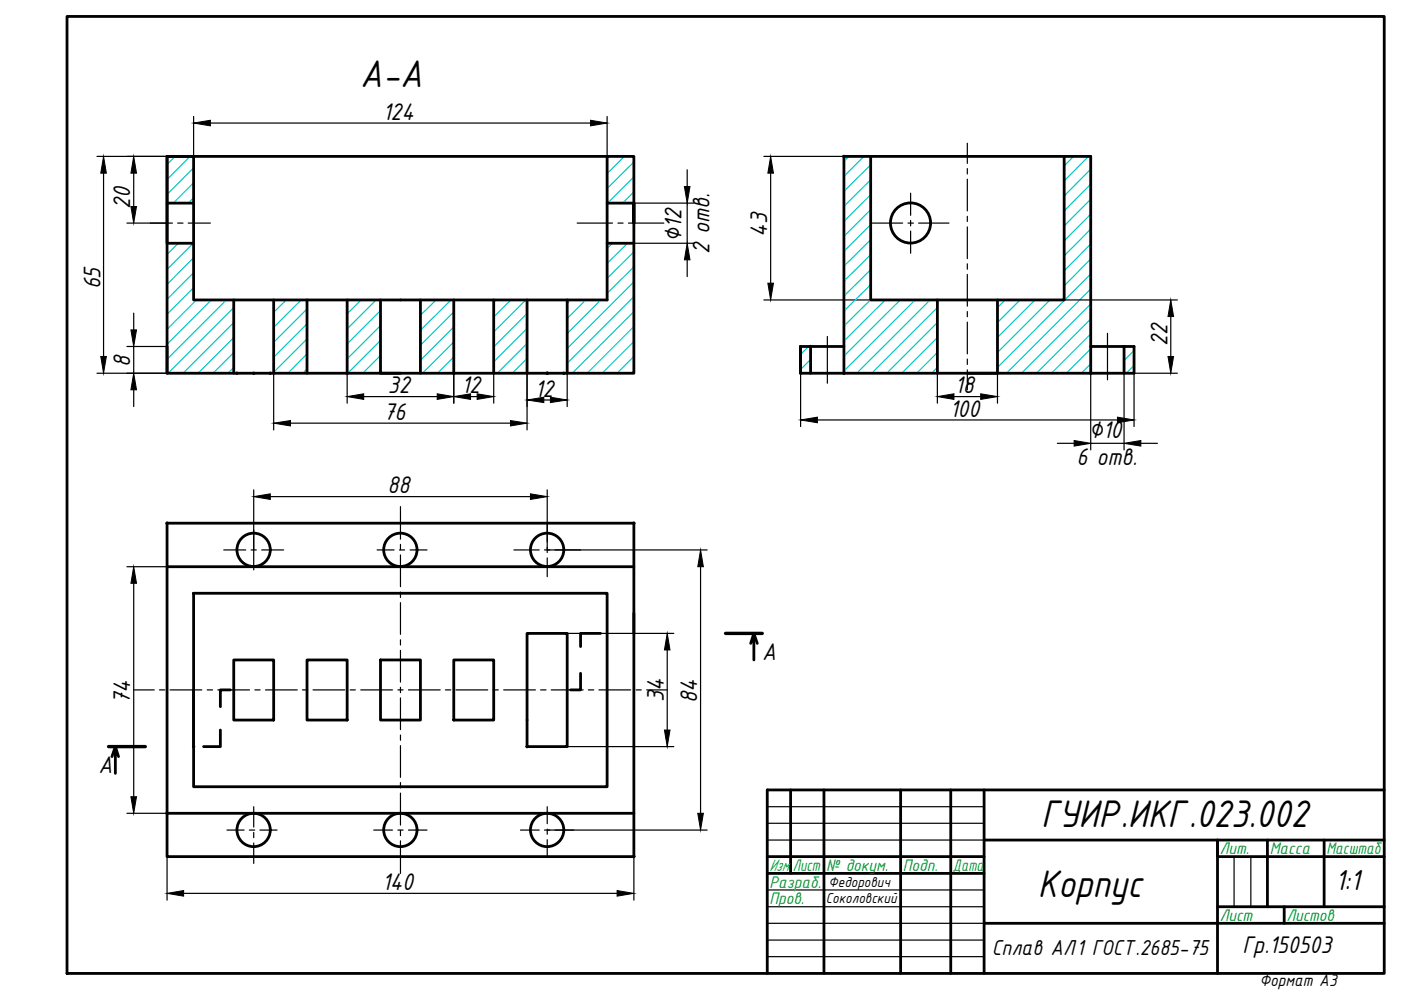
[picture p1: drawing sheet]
<svg xmlns="http://www.w3.org/2000/svg" width="297mm" height="210mm" viewBox="0 0 297 210" stroke-linecap="round" stroke-linejoin="round" font-family="sans-serif">
<!-- layer: 0 -->
<g fill="none" stroke="#000" stroke-width=".59">
<path d="M14.2 3.5h279.3v202.9h-279.3zM35.4 33.2h99v45.9h-99zM35.4 33.2h5.6v30.4h87.7v-30.4M35.4 33.2v18.4h5.6M184.6 33.2v30.4h41v-30.4M35.4 43.1h5.6M128.7 43.1h5.7M128.7 51.6h5.7M134.4 47.3v-4.2v4.2M35.4 73.5v5.6M49.6 63.6v15.5M58 63.6v15.5"/>
<path d="M65.1 63.6v15.5M73.6 63.6v15.5M80.7 63.6v15.5h4.2M89.1 63.6v15.5M96.2 63.6v15.5M104.7 63.6v15.5M111.7 63.6v15.5M120.3 63.6v15.5M169.7 73.5v5.6h70.7v-5.6h-9.1M169.7 73.5v5.6v-5.6M169.7 73.5h9.2M171.9 73.5v5.6"/>
<path d="M178.9 79.1v-45.9h52.4v45.9M198.7 63.6v15.5M211.5 63.6v15.5h-6.4M238.3 73.5v5.6M35.4 110.9h99v70.7h-99zM35.4 120.2h99M41 125.8h87.7v41h-87.7zM49.6 139.9h8.4v12.8h-8.4zM65.1 139.9h8.5v12.8h-8.5zM80.7 139.9h8.4v12.8h-8.4zM96.2 139.9h8.5v12.8h-8.5zM111.7 134.3h8.6v24h-8.6z"/>
<path d="M127.3 134.3h-4.2v2.8M159.2 136.4l.6-2.1v5.6M159.8 134.3l.8 2.1M24.5 158.3l-.8 2.1M41 146.3v12M46.7 154.8v3.5h-3.5M48.8 146.3h-2.1v3.5M123.1 142.8v3.5h-2.1M25.1 160.4l-.6-2.1v5.7M35.4 172.4h99M167.6 167.5v17.7M174.7 167.5v38.9"/>
<path d="M191 167.5v38.9M201.6 167.5v38.9M208.6 167.5v38.9M208.6 178.1h84.9M268.7 178.1v14.1M280.7 178.1v14.1M293.5 167.5h-130.8v38.9M162.7 181.6h45.9M162.7 185.2h45.9M208.6 195.8h84.9M258.1 192.2h35.4M272.3 192.2v3.6"/>
<path d="M293.5 181.6h-35.4v-3.5v28.3"/>
<circle cx="193" cy="47.3" r="4.3"/>
<circle cx="53.8" cy="116.6" r="3.5"/>
<circle cx="84.9" cy="116.6" r="3.5"/>
<circle cx="116" cy="116.6" r="3.5"/>
<circle cx="53.8" cy="176" r="3.5"/>
<circle cx="84.9" cy="176" r="3.5"/>
<circle cx="116" cy="176" r="3.5"/>
</g>
<path d="M162.7 171h45.9M162.7 174.6h45.9M162.7 178.1h45.9M162.7 188.7h45.9M162.7 192.2h45.9M162.7 199.3h45.9M162.7 195.8h45.9M261.6 181.6v10.6M265.2 181.6v10.6M162.7 202.8h45.9" fill="none" stroke="#000" stroke-width=".25"/>
<g fill="none" stroke="#00c7c7" stroke-width=".25">
<path d="M37.1 33.2l-1.7 1.7M40.3 33.2l-4.9 4.9M41 35.6l-5.6 5.6M41 38.7l-4.3 4.4M129.2 33.2l-.5 .4M132.4 33.2l-3.7 3.6M134.4 34.3l-5.7 5.7M134.4 37.5l-5.6 5.6M180 33.2l-1.1 1M183.2 33.2l-4.3 4.2M184.6 34.9l-5.7 5.7M184.6 38.1l-5.7 5.6"/>
<path d="M227.6 33.2l-2 2M230.8 33.2l-5.2 5.2M231.3 35.9l-5.7 5.6M231.3 39l-5.7 5.7M37.8 51.6l-2.4 2.3M41 51.6l-5.6 5.5M41 41.9l-1.1 1.2M41 54.6l-5.6 5.7M41 57.8l-5.6 5.7M129.9 51.6l-1.2 1.1M133 51.6l-4.3 4.3M134.4 40.7l-2.4 2.4"/>
<path d="M134.4 53.4l-5.7 5.6M134.4 56.6l-5.7 5.6M134.4 59.7l-14.1 14.2M184.6 41.3l-5.7 5.6M184.6 44.5l-5.7 5.6M184.6 47.6l-5.7 5.7M184.6 50.8l-5.7 5.6M184.6 54l-5.7 5.6M184.6 57.2l-5.7 5.6M231.3 42.2l-5.7 5.7M231.3 45.4l-5.7 5.7M231.3 48.6l-5.7 5.6"/>
<path d="M231.3 51.7l-5.7 5.7M231.3 54.9l-5.7 5.7M231.3 58.1l-19.8 19.8M41 61l-5.6 5.6M41.6 63.6l-6.2 6.2M44.8 63.6l-9.4 9.4M48 63.6l-12.6 12.6M49.6 65.2l-14 13.9M49.6 68.4l-10.8 10.7M49.6 71.6l-7.6 7.5M49.6 74.7l-4.4 4.4M49.6 77.9l-1.3 1.2"/>
<path d="M60.7 63.6l-2.7 2.6M63.9 63.6l-5.9 5.8M65.1 65.5l-7.1 7.1M65.1 68.7l-7.1 7M65.1 71.9l-7.1 7M65.1 75l-4.1 4.1M65.1 78.2l-.9 .9M76.6 63.6l-3 3M79.7 63.6l-6.1 6.1M80.7 65.8l-7.1 7.1M80.7 69l-7.1 7.1M80.7 72.2l-7 6.9"/>
<path d="M80.7 75.4l-3.8 3.7M80.7 78.5l-.6 .6M89.3 63.6l-.2 .1M92.4 63.6l-3.3 3.3M95.6 63.6l-6.5 6.4M96.2 66.1l-7.1 7.1M96.2 69.3l-7.1 7.1M96.2 72.5l-6.6 6.6M96.2 75.7l-3.5 3.4M96.2 78.8l-.3 .3M105.1 63.6l-.4 .4M108.3 63.6l-3.6 3.6"/>
<path d="M111.5 63.6l-6.8 6.8M111.7 66.5l-7 7M111.7 69.7l-7 7M111.7 72.8l-6.3 6.3M111.7 76l-3.1 3.1M121 63.6l-.7 .8M124.2 63.6l-3.9 3.9M127.4 63.6l-7.1 7.1M134.4 62.9l-14.1 14.1M134.4 66.1l-13.1 13M134.4 69.2l-9.9 9.9M134.4 72.4l-6.7 6.7"/>
<path d="M134.4 75.6l-3.6 3.5M134.4 78.8l-.4 .3M171.4 73.5l-1.7 1.7M171.9 76.2l-2.2 2.1M184.6 60.3l-5.7 5.7M184.6 63.5l-5.7 5.6M187.7 63.6l-8.8 8.7M190.9 63.6l-12 11.9M194 63.6l-15.1 15.1M197.2 63.6l-15.6 15.5M198.7 65.2l-13.9 13.9M198.7 68.4l-10.7 10.7"/>
<path d="M198.7 71.6l-7.5 7.5M198.7 74.7l-4.4 4.4M198.7 77.9l-1.2 1.2M213.1 63.6l-1.6 1.6M216.3 63.6l-4.8 4.8M219.4 63.6l-7.9 8M222.6 63.6l-11.1 11.1M231.3 61.3l-17.9 17.8M231.3 64.4l-14.7 14.7M231.3 67.6l-11.6 11.5M231.3 70.8l-8.4 8.3M231.3 74l-5.2 5.1"/>
<path d="M231.3 77.1l-2 2M240.4 74.3l-2.1 2.1M240.4 77.5l-1.6 1.6"/>
</g>
<!-- layer: 0 -->
<g fill="#000" stroke="#000" stroke-width=".21">
<circle cx="178.9" cy="33.2" r=".25"/>
<circle cx="50.2" cy="79.1" r=".25"/>
<circle cx="53.8" cy="79.1" r=".25"/>
<circle cx="57.3" cy="79.1" r=".25"/>
<circle cx="73.6" cy="79.1" r=".25"/>
<circle cx="96.2" cy="79.1" r=".25"/>
<circle cx="116" cy="79.1" r=".25"/>
<circle cx="119.5" cy="79.1" r=".25"/>
<circle cx="171.9" cy="73.5" r=".25"/>
<circle cx="178.9" cy="79.1" r=".25"/>
<circle cx="231.3" cy="79.1" r=".25"/>
<circle cx="35.4" cy="110.9" r=".25"/>
<circle cx="134.4" cy="110.9" r=".25"/>
<circle cx="41" cy="158.3" r=".25"/>
<circle cx="111.7" cy="158.3" r=".25"/>
<circle cx="35.4" cy="172.4" r=".25"/>
<circle cx="134.4" cy="181.6" r=".25"/>
</g>
<g fill="none" stroke="#000" stroke-width=".25">
<path d="M205.1 30.4v4.2M205.1 35.7v1.2M205.1 38v6.7M31.9 47.3h4.7M37.7 47.3h1.1M39.9 47.3h4.7M122.4 47.3h7.5M131 47.3h1.1M133.3 47.3h7.4M184.9 47.3h6.5M192.5 47.3h1.2M193.1 41v4.6"/>
<path d="M193.1 46.8v1.1M193.1 49v4.7M194.8 47.3h6.4M205.1 45.9v1.1M205.1 48.1v6.7M205.1 55.9v1.2M205.1 58.2v6.7M175.4 71.3v10M205.1 66.1v1.1M205.1 68.3v6.7M205.1 76.1v1.2M205.1 78.4v4.2"/>
<path d="M234.8 70.7v9.8M47.4 116.6h4.7M53.2 116.6h1.1M53.8 112.4v8.4M55.5 116.6h4.6M80 116.6h3.6M84.7 116.6h1.1M84.9 107.4v6.9M84.9 115.4v1.2M84.9 117.7v6.7M86.9 116.6h3.6M109 116.6h5.3"/>
<path d="M115.4 116.6h1.2M116 110.9v4M116 116v1.2M116 118.3v4M117.7 116.6h5.4M84.9 125.5v1.2M84.9 127.8v6.7M84.9 135.7v1.1M84.9 137.9v6.7M28.3 146.3h4.4M33.8 146.3h1.2M36.1 146.3h6.7"/>
<path d="M43.9 146.3h1.2M46.2 146.3h6.7M54 146.3h1.1M56.3 146.3h6.7M64.1 146.3h1.2M66.4 146.3h6.7M74.2 146.3h1.1M76.5 146.3h6.7M84.4 146.3h1.1M84.9 145.7v1.2M84.9 148v6.7M84.9 155.8v1.1"/>
<path d="M84.9 158.1v6.7M86.6 146.3h6.7M94.4 146.3h1.2M96.7 146.3h6.7M104.5 146.3h1.1M106.8 146.3h6.7M114.6 146.3h1.2M116.9 146.3h6.7M124.7 146.3h1.2M127 146.3h6.7M134.9 146.3h1.1M137.1 146.3h4.4"/>
<path d="M48.1 176h3.7M52.9 176h1.1M53.8 171v4.4M53.8 176.5v1.1M53.8 178.7v4.4M55.1 176h3.6M79.2 176h4M84.4 176h1.1M84.9 165.9v1.2M84.9 168.2v6.7M84.9 176v1.2M84.9 178.3v6.9"/>
<path d="M86.6 176h3.9M110.3 176h4M115.4 176h1.2M116 171v3.6M116 175.8v1.1M116 178v3.6M117.7 176h4"/>
</g>
<g fill="none" stroke="#000" stroke-width=".25">
<path d="M20.6 33.2h14.8M22 36.7v38.9M28.3 36.7v7.1M41 24.7v8.5M44.6 26.1h80.6M128.7 24.7v8.5M145.7 36v3.6M162 33.2h22.6M163.4 36.7v23.3M26.9 47.3h8.5M134.4 43.1h12.7M134.4 51.6h12.7"/>
<path d="M145.7 43.1v8.5M145.7 55.1v3.5M20.6 79.1h14.8M26.9 73.5h8.5M28.3 66.4v3.5M28.3 73.5v5.6M35.4 73.5h.1M49.6 73.5h.1M58 79.1v12.1M73.6 79.1v6.4M96.2 79.1v6.4M104.7 79.1v6.4"/>
<path d="M111.7 79.1v12.1M120.3 79.1v7.1M162 63.6h22.6M169.7 79.1v11.3M198.7 79.1v6.4M211.5 79.1v6.4M225.6 63.6h24M231.3 79.1v16.3M238.3 79.1v16.3M248.2 67.1v8.5M249.6 79.1h-9.2v11.3M28.3 82.6v3.6"/>
<path d="M61.6 89.7h46.6M77.1 84.1h15.6M99.8 84.1h1.4M115.3 84.8h1.4M173.3 89h63.6M202.3 84.1h5.6M224.2 94h3.5M231.3 94h7M241.9 94h3.5M53.8 103.9v12.7M57.3 105.3h55.2M116 103.9v12.7h33.9"/>
<path d="M26.9 120.2h8.5M28.3 123.7v45.2M120.3 134.3h22.6M141.5 137.8v17M148.5 120.2v52.2M120.3 158.3h22.6M26.9 172.4h8.5M116 176h33.9M35.4 181.6v9.3M38.9 189.4h91.9M134.4 181.6v9.3"/>
</g>
<g fill="#000" stroke="#000" stroke-width=".21">
<path d="M22 33.2l.5 3.5h-1.1zM28.3 33.2l.6 3.5h-1.1zM41 26.1l3.6-.6v1.2zM125.2 25.5l3.5 .6-3.5 .6zM145.1 39.6h1.2l-.6 3.5zM163.4 33.2l.6 3.5h-1.2zM27.8 43.8h1.1l-.6 3.5zM145.7 51.6l.6 3.5h-1.2zM21.4 75.6h1.1l-.5 3.5zM27.8 69.9h1.1l-.6 3.6zM162.8 60h1.2l-.6 3.6zM247.6 75.6h1.2l-.6 3.5z"/>
<path d="M248.2 63.6l.6 3.5h-1.2zM28.3 79.1l.6 3.5h-1.1zM58 89.7l3.6-.5v1.1zM73.6 84.1l3.5-.6v1.2zM92.7 83.5l3.5 .6-3.5 .6zM96.2 84.1l3.6-.6v1.2zM101.2 83.5l3.5 .6-3.5 .6zM108.2 89.2l3.5 .5-3.5 .6zM111.7 84.8l3.6-.6v1.2zM116.7 84.2l3.6 .6-3.6 .6zM169.7 89l3.6-.6v1.2zM198.7 84.1l3.6-.6v1.2z"/>
<path d="M207.9 83.5l3.6 .6-3.6 .6zM227.7 93.4l3.6 .6-3.6 .6zM236.9 88.4l3.5 .6-3.5 .6zM238.3 94l3.6-.6v1.2zM53.8 105.3l3.5-.6v1.2zM112.5 104.7l3.5 .6-3.5 .6zM28.3 120.2l.6 3.5h-1.1zM141.5 134.3l.6 3.5h-1.2zM148.5 116.6l.6 3.6h-1.2zM140.9 154.8h1.2l-.6 3.5zM27.8 168.9h1.1l-.6 3.5zM147.9 172.4h1.2l-.6 3.6z"/>
<path d="M35.4 189.4l3.5-.6v1.2zM130.8 188.8l3.6 .6-3.6 .6z"/>
</g>
<!-- layer: 0 -->
<path d="M153.8 134.3h7.8M23 158.3h7.8" fill="none" stroke="#000" stroke-width=".72"/>
<g font-size="8.8">
<text x="76.4" y="18.3">А-А</text>
<text x="220.8" y="175.3">ГУИР.ИКГ.023.002</text>
<text x="220" y="190.1">Корпус</text>
</g>
<text font-size="6.6" x="283.1" y="188.7">1:1</text>
<g font-size="5.5">
<text x="81.2" y="25.4">124</text>
<text x="27.6" y="44.3" transform="rotate(-90 27.6 44.3)">20</text>
<text x="144.5" y="51.3" transform="rotate(-90 144.5 51.3)">∅12</text>
<text x="150.4" y="53.9" transform="rotate(-90 150.4 53.9)">2 отв.</text>
<text x="162.7" y="50.2" transform="rotate(-90 162.7 50.2)">43</text>
<text x="21.3" y="61.4" transform="rotate(-90 21.3 61.4)">65</text>
<text x="27.6" y="77.9" transform="rotate(-90 27.6 77.9)">8</text>
<text x="247.5" y="73.3" transform="rotate(-90 247.5 73.3)">22</text>
<text x="82.2" y="83.4">32</text>
<text x="97.8" y="83.4">12</text>
<text x="202.5" y="83.4">18</text>
<text x="81.3" y="89">76</text>
<text x="113.4" y="84.1">12</text>
<text x="201.4" y="88.3">100</text>
<text x="230.8" y="92.8">∅10</text>
<text x="228.2" y="98.7">6 отв.</text>
<text x="82.2" y="104.6">88</text>
<text x="161.6" y="139.9">А</text>
<text x="27.6" y="149.2" transform="rotate(-90 27.6 149.2)">74</text>
<text x="140.7" y="148.9" transform="rotate(-90 140.7 148.9)">34</text>
<text x="147.8" y="149" transform="rotate(-90 147.8 149)">84</text>
<text x="20.9" y="164">А</text>
<text x="81" y="188.7">140</text>
<text x="263.4" y="202.2">Гр.150503</text>
</g>
<text font-size="4.9" x="210.3" y="202.5">Сплав АЛ1 ГОСТ.2685-75</text>
<g font-size="3.8" fill="#00ad00">
<text x="163.1" y="184.7">Изм.</text>
<text x="168.1" y="184.7">Лист</text>
<text x="175.2" y="184.7">№ докум.</text>
<text x="191.4" y="184.7">Подп.</text>
<text x="202" y="184.7">Дата</text>
<text x="258.6" y="181.2">Лит.</text>
<text x="269.2" y="181.2">Масса</text>
<text x="281.2" y="181.2">Масштаб</text>
<text x="163.1" y="188.2">Разраб.</text>
<text x="163.1" y="191.7">Пров.</text>
<text x="258.6" y="195.3">Лист</text>
<text x="272.7" y="195.3">Листов</text>
</g>
<text font-size="3.8" x="267" y="209.1">Формат А3</text>
<g font-size="3.3">
<text x="175.1" y="191.5">Соколовский</text>
<text x="175.7" y="188">Федорович</text>
</g>
</svg>
